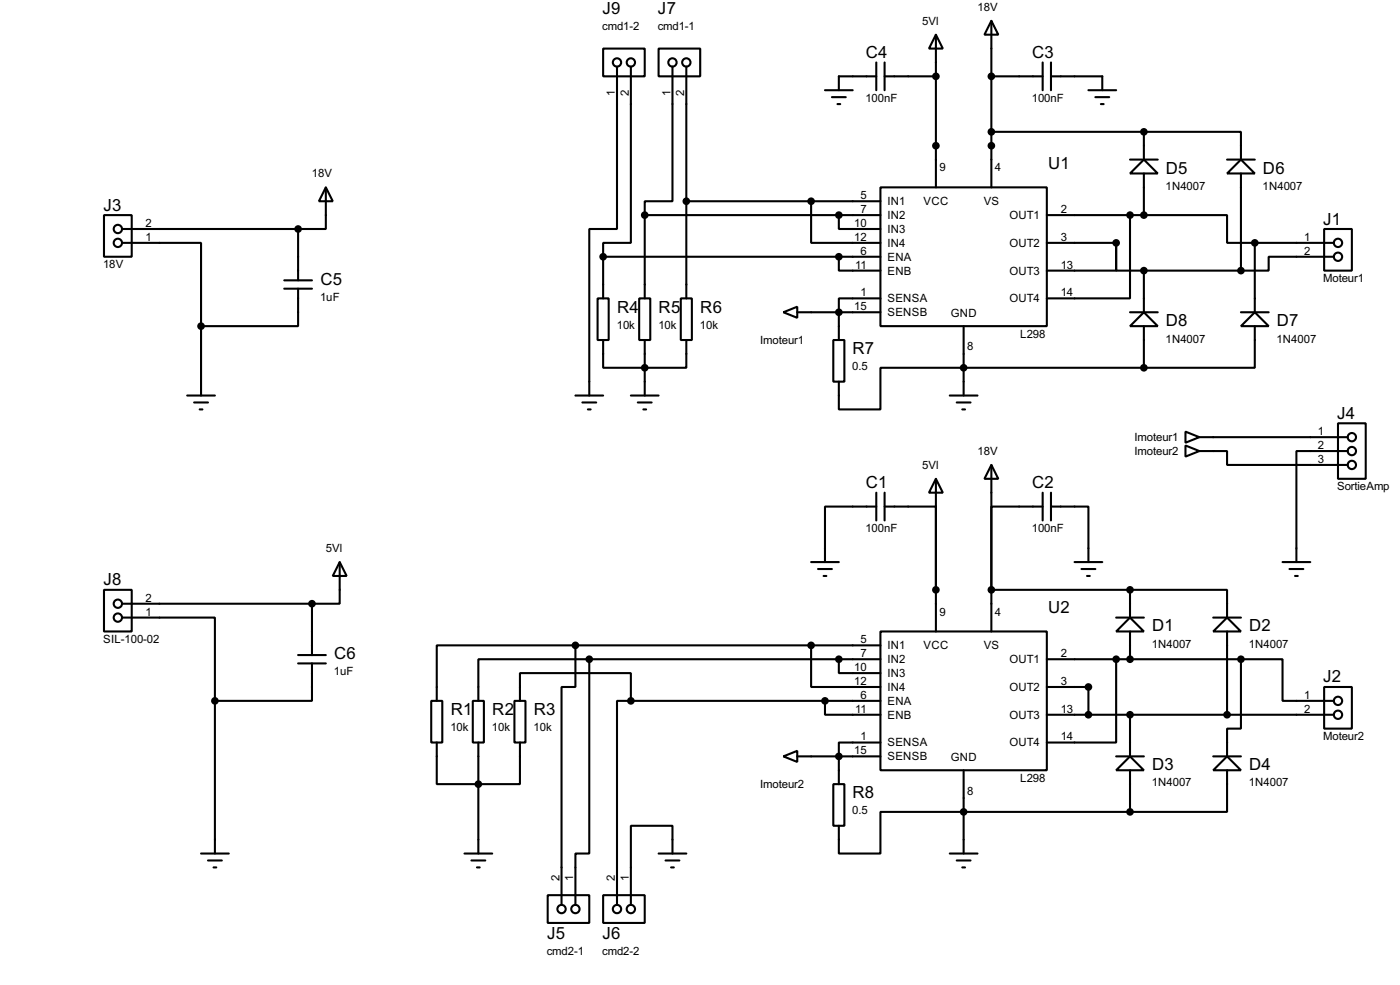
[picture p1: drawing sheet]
<svg xmlns="http://www.w3.org/2000/svg" width="256mm" height="180mm" viewBox="0 0 256 180" stroke-linecap="round" stroke-linejoin="round" font-family="sans-serif">
<g fill="none" stroke="#000" stroke-width=".38">
<path d="M110.5 8.9h7.6v5.1h-7.6zM113 12.2v29.7h-5.1v30.5M115.6 12.2v32.2h-5.1v2.6M120.6 8.9h7.7v5.1h-7.7zM123.2 12.2v24.6h-5.1v2.6M125.7 12.2v42.4M151.1 16.5h5.1M152.4 17.8h2.5M153.4 19h.5M160.5 14h-6.8v2.5M160.5 11.4v5.1M162.1 14h9.3"/>
<path d="M162.1 11.4v5.1M171.4 6.3l1.3 2.6h-2.5zM171.4 6.3v28M181.6 3.8l1.3 2.5h-2.6zM181.6 3.8v30.5M181.6 14h9.4M191 11.4v5.1M192.5 14h9.4v2.5M192.5 11.4v5.1M199.4 16.5h5.1M200.7 17.8h2.5M201.7 19h.5"/>
<path d="M19 39.4h5.1v7.6h-5.1zM59.7 34.3l1.3 2.5h-2.6zM59.7 34.3v7.6h-5.1M118.1 39.4h43.2M118.1 39.4v15.2M125.7 36.8h35.6M148.6 36.8v7.6h12.7M153.7 39.4v2.5h7.6M161.3 34.3h30.5v25.4h-30.5zM181.6 24.1h27.9M191.8 39.4h17.7M207 39.4v15.2h-15.2"/>
<path d="M207 29.2h5.1M209.5 29.2l2.6 2.5h-5.1zM209.5 24.1h17.8v5.1M209.5 39.4h15.3v5h5.1M209.5 24.1v5.1M209.5 31.7v7.7M224.8 29.2h5.1M227.3 29.2l2.6 2.5h-5.1zM227.3 31.7v17.8M22.4 44.4h14.4v15.3M22.4 41.9h32.2M36.8 59.7v12.7"/>
<path d="M52.1 51.3h5M52.1 52.8h5M54.6 52.8v6.9h-17.8M54.6 41.9v9.4M109.5 54.6h2v7.6h-2zM110.5 47h50.8M110.5 47v7.6M117.1 54.6h2v7.6h-2zM124.7 54.6h2v7.6h-2zM143.5 57.1l2.5-1v2.1zM146 57.1h15.3M153.7 47v2.5h7.6"/>
<path d="M161.3 54.6h-7.6v7.6M176.5 59.7v12.7M191.8 44.4h12.7M204.5 44.4v5.1h-12.7M204.5 44.4v5.1h5M207 57.1h5.1M209.5 57.1l2.6 2.6h-5.1zM209.5 49.5v7.6M209.5 59.7v7.6M209.5 49.5h17.8M227.3 57.1h5.1M229.9 57.1l2.5 2.6h-5.1z"/>
<path d="M229.9 59.7v7.6h-20.4M229.9 44.4h14.4M229.9 44.4v12.7M242.6 41.9h5v7.6h-5zM244.3 47h-11.9v2.5h-5.1M34.3 72.4h5.1M35.6 73.7h2.5M36.6 74.9h.5M105.4 72.4h5.1M106.7 73.7h2.5M107.7 74.9h.5M110.5 62.2v5.1h15.2v-5.1"/>
<path d="M115.6 72.4h5M116.8 73.7h2.6M117.9 74.9h.5M118.1 62.2v10.2M152.7 62.2h2v7.6h-2zM174 72.4h5.1M175.3 73.7h2.5M176.3 74.9h.5M209.5 67.3h-48.2v7.6h-7.6v-5.1M217.2 79l2.5 1-2.5 1zM245.1 77.5h5.1v10.1h-5.1zM160.5 92.7h-9.4v10.2"/>
<path d="M160.5 90.2v5M162.1 92.7h9.3v15.2M162.1 90.2v5M171.4 87.6l1.3 2.6h-2.5zM171.4 87.6v28M181.6 85.1l1.3 2.5h-2.6zM181.6 85.1v30.5M191 92.7h-9.4v15.2h25.4M191 90.2v5M192.5 92.7h6.9v10.2M192.5 90.2v5M217.2 81.5l2.5 1-2.5 1.1z"/>
<path d="M219.7 82.5h5.1v2.6h22.1M219.7 80h27.2M246.9 82.5h-9.4v20.4M19 107.9h5.1v7.7h-5.1zM22.4 113h17v15.3M22.4 110.5h34.7M54.6 119.9h5.1M57.1 110.5v9.4M62.2 102.9l1.3 2.5h-2.5zM62.2 102.9v7.6h-5.1M105.4 118.1h-25.4v10.2M105.4 118.1v7.6h-2.5v39.9"/>
<path d="M105.4 118.1h55.9M148.6 118.1v7.6h12.7M148.6 102.9h5.1M149.9 104.1h2.5M150.9 105.4h.5M161.3 115.6h30.5v25.4h-30.5zM196.8 102.9h5.1M198.1 104.1h2.6M199.1 105.4h.5M204.5 113h5M207 113l2.5 2.6h-5zM207 107.9h17.8v5.1"/>
<path d="M207 107.9v5.1M207 115.6v5M222.2 113h5.1M224.8 113l2.5 2.6h-5.1zM224.8 115.6v15.2M234.9 102.9h5.1M236.2 104.1h2.6M237.2 105.4h.5M39.4 128.3v27.9M54.6 121.4h5.1M57.1 121.4v6.9h-17.7M79 128.3h2v7.6h-2z"/>
<path d="M80 135.9v7.6h15.2v-7.6M86.6 128.3h2v7.6h-2zM87.6 135.9v20.3M94.2 128.3h2.1v7.6h-2.1zM95.2 128.3v-5.1h20.4v5.1M107.9 120.6h-20.3v7.7M107.9 120.6v35.6h-2.5v9.4M107.9 120.6h53.4M115.6 128.3h-2.6v37.3M115.6 128.3h45.7M143.5 138.4l2.5-1v2zM146 138.4h15.3"/>
<path d="M151.1 128.3v2.5h10.2M153.7 120.6v2.6h7.6M161.3 135.9h-7.6v7.6M191.8 125.7h7.6v5.1M191.8 120.6h35.5M191.8 130.8h52.5M204.5 120.6v15.3h-12.7M204.5 138.4h5M207 138.4l2.5 2.6h-5zM207 130.8v7.6M222.2 138.4h5.1M224.8 138.4l2.5 2.6h-5.1z"/>
<path d="M227.3 120.6v12.7h-2.5v5.1M227.3 120.6h7.6v7.7h9.4M242.6 125.7h5v7.6h-5zM36.8 156.2h5.1M38.1 157.5h2.5M39.1 158.7h.5M85.1 156.2h5.1M86.4 157.5h2.5M87.4 158.7h.5M120.6 156.2h5.1M121.9 157.5h2.6M122.9 158.7h.5"/>
<path d="M123.2 156.2v-5.1h-7.6v14.5M152.7 143.5h2v7.6h-2zM174 156.2h5.1M175.3 157.5h2.5M176.3 158.7h.5M176.5 141v15.2M207 148.6h-45.7v7.6h-7.6v-5.1M207 141v7.6M224.8 141v7.6h-17.8M100.3 163.8h7.6v5.1h-7.6zM110.5 163.8h7.6v5.1h-7.6z"/>
<circle cx="113" cy="11.4" r=".76"/>
<circle cx="115.6" cy="11.4" r=".76"/>
<circle cx="123.2" cy="11.4" r=".76"/>
<circle cx="125.7" cy="11.4" r=".76"/>
<circle cx="21.6" cy="44.5" r=".76"/>
<circle cx="21.6" cy="41.9" r=".76"/>
<circle cx="245.1" cy="47" r=".76"/>
<circle cx="245.1" cy="44.5" r=".76"/>
<circle cx="247.6" cy="82.6" r=".76"/>
<circle cx="247.6" cy="80" r=".76"/>
<circle cx="247.6" cy="85.1" r=".76"/>
<circle cx="21.6" cy="110.5" r=".76"/>
<circle cx="21.6" cy="113" r=".76"/>
<circle cx="245.1" cy="130.8" r=".76"/>
<circle cx="245.1" cy="128.3" r=".76"/>
<circle cx="102.9" cy="166.4" r=".76"/>
<circle cx="105.4" cy="166.4" r=".76"/>
<circle cx="113" cy="166.4" r=".76"/>
<circle cx="115.6" cy="166.4" r=".76"/>
</g>
<g fill="#000" stroke="#000" stroke-width=".38">
<circle cx="171.4" cy="14" r=".51"/>
<circle cx="181.6" cy="14" r=".51"/>
<circle cx="118.1" cy="39.4" r=".51"/>
<circle cx="125.7" cy="36.8" r=".51"/>
<circle cx="148.6" cy="36.8" r=".51"/>
<circle cx="153.7" cy="39.4" r=".51"/>
<circle cx="171.4" cy="26.7" r=".51"/>
<circle cx="181.6" cy="26.7" r=".51"/>
<circle cx="181.6" cy="24.1" r=".51"/>
<circle cx="207" cy="39.4" r=".51"/>
<circle cx="209.5" cy="39.4" r=".51"/>
<circle cx="209.5" cy="24.1" r=".51"/>
<circle cx="36.8" cy="59.7" r=".51"/>
<circle cx="54.6" cy="41.9" r=".51"/>
<circle cx="110.5" cy="47" r=".51"/>
<circle cx="153.7" cy="57.1" r=".51"/>
<circle cx="153.7" cy="47" r=".51"/>
<circle cx="204.5" cy="44.4" r=".51"/>
<circle cx="209.5" cy="49.5" r=".51"/>
<circle cx="227.3" cy="49.5" r=".51"/>
<circle cx="229.9" cy="44.4" r=".51"/>
<circle cx="118.1" cy="67.3" r=".51"/>
<circle cx="176.5" cy="67.3" r=".51"/>
<circle cx="209.5" cy="67.3" r=".51"/>
<circle cx="57.1" cy="110.5" r=".51"/>
<circle cx="105.4" cy="118.1" r=".51"/>
<circle cx="148.6" cy="118.1" r=".51"/>
<circle cx="171.4" cy="107.9" r=".51"/>
<circle cx="181.6" cy="107.9" r=".51"/>
<circle cx="207" cy="107.9" r=".51"/>
<circle cx="39.4" cy="128.3" r=".51"/>
<circle cx="107.9" cy="120.6" r=".51"/>
<circle cx="115.6" cy="128.3" r=".51"/>
<circle cx="151.1" cy="128.3" r=".51"/>
<circle cx="153.7" cy="120.6" r=".51"/>
<circle cx="153.7" cy="138.4" r=".51"/>
<circle cx="199.4" cy="125.7" r=".51"/>
<circle cx="199.4" cy="130.8" r=".51"/>
<circle cx="204.5" cy="120.6" r=".51"/>
<circle cx="207" cy="130.8" r=".51"/>
<circle cx="207" cy="120.6" r=".51"/>
<circle cx="224.8" cy="130.8" r=".51"/>
<circle cx="227.3" cy="120.6" r=".51"/>
<circle cx="87.6" cy="143.5" r=".51"/>
<circle cx="176.5" cy="148.6" r=".51"/>
<circle cx="207" cy="148.6" r=".51"/>
</g>
<g font-size="3.4">
<text x="110.4" y="2.6">J9</text>
<text x="120.5" y="2.6">J7</text>
<text x="158.6" y="10.6">C4</text>
<text x="189.1" y="10.6">C3</text>
<text x="192" y="30.9">U1</text>
<text x="213.6" y="31.8">D5</text>
<text x="231.4" y="31.8">D6</text>
<text x="18.9" y="38.6">J3</text>
<text x="242.4" y="41.1">J1</text>
<text x="58.7" y="52.1">C5</text>
<text x="113" y="57.2">R4</text>
<text x="120.7" y="57.2">R5</text>
<text x="128.3" y="57.2">R6</text>
<text x="213.6" y="59.7">D8</text>
<text x="233.9" y="59.7">D7</text>
<text x="156.2" y="64.8">R7</text>
<text x="245" y="76.7">J4</text>
<text x="158.6" y="89.4">C1</text>
<text x="189.1" y="89.4">C2</text>
<text x="18.9" y="107.1">J8</text>
<text x="192" y="112.2">U2</text>
<text x="211" y="115.6">D1</text>
<text x="228.8" y="115.6">D2</text>
<text x="61.2" y="120.6">C6</text>
<text x="242.4" y="124.9">J2</text>
<text x="82.6" y="130.8">R1</text>
<text x="90.2" y="130.8">R2</text>
<text x="97.8" y="130.8">R3</text>
<text x="211" y="141">D3</text>
<text x="228.8" y="141">D4</text>
<text x="156.2" y="146">R8</text>
<text x="100.2" y="171.8">J5</text>
<text x="110.4" y="171.8">J6</text>
</g>
<g font-size="2.3">
<text x="110.3" y="5.5">cmd1-2</text>
<text x="120.5" y="5.5">cmd1-1</text>
<text x="168.9" y="4.5">5Vl</text>
<text x="179.1" y="2">18V</text>
<text x="112.6" y="17.7" transform="rotate(-90 112.6 17.7)">1</text>
<text x="115.2" y="17.7" transform="rotate(-90 115.2 17.7)">2</text>
<text x="122.8" y="17.7" transform="rotate(-90 122.8 17.7)">1</text>
<text x="125.3" y="17.7" transform="rotate(-90 125.3 17.7)">2</text>
<text x="158.5" y="18.6">100nF</text>
<text x="189" y="18.6">100nF</text>
<text x="57.1" y="32.5">18V</text>
<text x="172.1" y="31.4">9</text>
<text x="182.2" y="31.4">4</text>
<text x="213.5" y="34.8">1N4007</text>
<text x="231.3" y="34.8">1N4007</text>
<text x="26.7" y="41.5">2</text>
<text x="156.5" y="41.5">10</text>
<text x="157.6" y="36.4">5</text>
<text x="157.6" y="39">7</text>
<text x="162.6" y="37.5">IN1</text>
<text x="162.6" y="40.1">IN2</text>
<text x="169.2" y="37.5">VCC</text>
<text x="180.2" y="37.5">VS</text>
<text x="184.9" y="40.1">OUT1</text>
<text x="194.3" y="39">2</text>
<text x="26.7" y="44.1">1</text>
<text x="156.5" y="44.1">12</text>
<text x="157.6" y="46.6">6</text>
<text x="162.6" y="47.7">ENA</text>
<text x="162.6" y="42.6">IN3</text>
<text x="162.6" y="45.2">IN4</text>
<text x="184.9" y="45.2">OUT2</text>
<text x="194.3" y="44.1">3</text>
<text x="238.9" y="44.1">1</text>
<text x="238.9" y="46.6">2</text>
<text x="18.9" y="49.1">18V</text>
<text x="156.6" y="49.1">11</text>
<text x="162.6" y="50.2">ENB</text>
<text x="184.9" y="50.2">OUT3</text>
<text x="194.3" y="49.1">13</text>
<text x="242.4" y="51.6">Moteur1</text>
<text x="58.6" y="55.1">1uF</text>
<text x="156.5" y="56.8">15</text>
<text x="157.6" y="54.2">1</text>
<text x="162.6" y="55.3">SENSA</text>
<text x="162.6" y="57.9">SENSB</text>
<text x="174.2" y="58">GND</text>
<text x="184.9" y="55.3">OUT4</text>
<text x="194.3" y="54.2">14</text>
<text x="113" y="60.2">10k</text>
<text x="120.6" y="60.2">10k</text>
<text x="128.2" y="60.2">10k</text>
<text x="139.3" y="62.9">Imoteur1</text>
<text x="177.2" y="64.1">8</text>
<text x="186.9" y="61.8">L298</text>
<text x="213.5" y="62.7">1N4007</text>
<text x="233.8" y="62.7">1N4007</text>
<text x="156.1" y="67.8">0.5</text>
<text x="179.1" y="83.3">18V</text>
<text x="207.9" y="80.7">Imoteur1</text>
<text x="207.9" y="83.3">Imoteur2</text>
<text x="241.4" y="79.6">1</text>
<text x="241.4" y="82.2">2</text>
<text x="168.9" y="85.8">5Vl</text>
<text x="241.4" y="84.7">3</text>
<text x="244.9" y="89.7">SortieAmp</text>
<text x="59.7" y="101">5Vl</text>
<text x="158.5" y="97.3">100nF</text>
<text x="189" y="97.3">100nF</text>
<text x="26.7" y="112.6">1</text>
<text x="26.7" y="110.1">2</text>
<text x="172.1" y="112.6">9</text>
<text x="182.2" y="112.6">4</text>
<text x="18.9" y="117.6">SIL-100-02</text>
<text x="157.6" y="117.7">5</text>
<text x="162.6" y="118.8">IN1</text>
<text x="169.2" y="118.7">VCC</text>
<text x="180.2" y="118.7">VS</text>
<text x="211" y="118.5">1N4007</text>
<text x="228.8" y="118.5">1N4007</text>
<text x="61.2" y="123.6">1uF</text>
<text x="156.5" y="122.8">10</text>
<text x="156.5" y="125.3">12</text>
<text x="157.6" y="120.3">7</text>
<text x="162.6" y="121.4">IN2</text>
<text x="162.6" y="123.9">IN3</text>
<text x="184.9" y="121.4">OUT1</text>
<text x="194.3" y="120.3">2</text>
<text x="194.3" y="125.3">3</text>
<text x="156.6" y="130.4">11</text>
<text x="157.6" y="127.9">6</text>
<text x="162.6" y="129">ENA</text>
<text x="162.6" y="131.5">ENB</text>
<text x="162.6" y="126.4">IN4</text>
<text x="184.9" y="126.4">OUT2</text>
<text x="184.9" y="131.5">OUT3</text>
<text x="194.3" y="130.4">13</text>
<text x="238.9" y="127.9">1</text>
<text x="238.9" y="130.4">2</text>
<text x="82.5" y="133.8">10k</text>
<text x="90.1" y="133.8">10k</text>
<text x="97.7" y="133.8">10k</text>
<text x="157.6" y="135.5">1</text>
<text x="162.6" y="136.6">SENSA</text>
<text x="184.9" y="136.6">OUT4</text>
<text x="194.3" y="135.5">14</text>
<text x="242.4" y="135.4">Moteur2</text>
<text x="156.5" y="138">15</text>
<text x="162.6" y="139.1">SENSB</text>
<text x="174.2" y="139.3">GND</text>
<text x="186.9" y="143">L298</text>
<text x="211" y="143.9">1N4007</text>
<text x="228.8" y="143.9">1N4007</text>
<text x="139.3" y="144.2">Imoteur2</text>
<text x="156.1" y="149">0.5</text>
<text x="177.2" y="145.4">8</text>
<text x="102.5" y="161.3" transform="rotate(-90 102.5 161.3)">2</text>
<text x="105" y="161.3" transform="rotate(-90 105 161.3)">1</text>
<text x="112.6" y="161.3" transform="rotate(-90 112.6 161.3)">2</text>
<text x="115.2" y="161.3" transform="rotate(-90 115.2 161.3)">1</text>
<text x="100.2" y="174.8">cmd2-1</text>
<text x="110.3" y="174.8">cmd2-2</text>
</g>
</svg>
